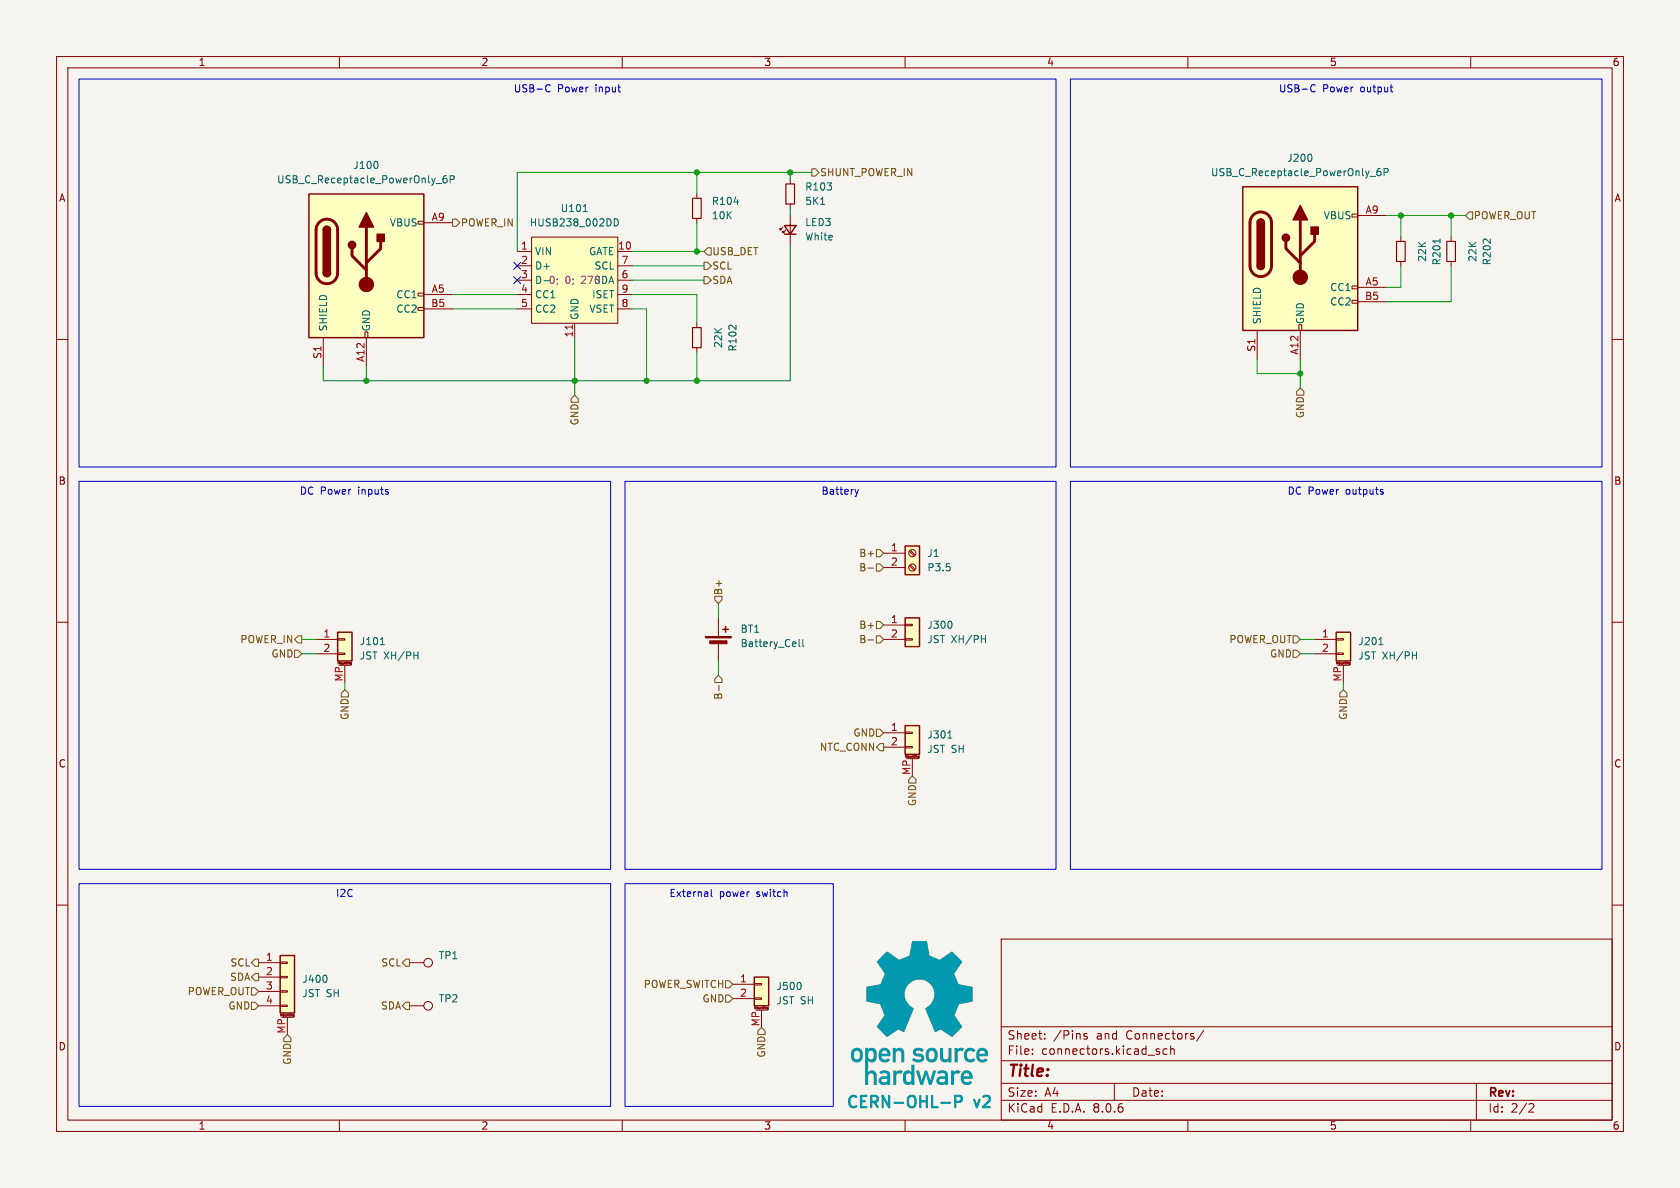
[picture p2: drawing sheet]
(kicad_sch
 (version 20231120)
 (generator "eeschema")
 (generator_version "8.0")
 (paper "A4")
 (lib_symbols
  (symbol "Connector:Screw_Terminal_01x02"
   (pin_names
    (offset 1.016) hide) (exclude_from_sim no) (in_bom yes) (on_board yes)
   (property "Reference" "J" (at 0 2.54 0) (effects (font (size 1.27 1.27))))
   (property "Value" "Screw_Terminal_01x02" (at 0 -5.08 0) (effects (font (size 1.27 1.27))))
   (property "Footprint" "" (at 0 0 0) (effects (font (size 1.27 1.27)) (hide yes)))
   (property "Datasheet" "~" (at 0 0 0) (effects (font (size 1.27 1.27)) (hide yes)))
   (property "Description" "Generic screw terminal, single row, 01x02, script generated (kicad-library-utils/schlib/autogen/connector/)" (at 0 0 0) (effects (font (size 1.27 1.27)) (hide yes)))
   (symbol "Screw_Terminal_01x02_1_1"
    (rectangle (start -1.27 1.27) (end 1.27 -3.81) (stroke (width 0.254) (type default)) (fill (type background)))
    (circle (center 0 -2.54) (radius 0.635) (stroke (width 0.1524) (type default)) (fill (type none)))
    (polyline (pts (xy -0.5334 -2.2098) (xy 0.3302 -3.048)) (stroke (width 0.1524) (type default)) (fill (type none)))
    (polyline (pts (xy -0.5334 0.3302) (xy 0.3302 -0.508)) (stroke (width 0.1524) (type default)) (fill (type none)))
    (polyline (pts (xy -0.3556 -2.032) (xy 0.508 -2.8702)) (stroke (width 0.1524) (type default)) (fill (type none)))
    (polyline (pts (xy -0.3556 0.508) (xy 0.508 -0.3302)) (stroke (width 0.1524) (type default)) (fill (type none)))
    (circle (center 0 0) (radius 0.635) (stroke (width 0.1524) (type default)) (fill (type none)))
    (pin passive line (at -5.08 0 0) (length 3.81) (name "Pin_1" (effects (font (size 1.27 1.27)))) (number "1" (effects (font (size 1.27 1.27)))))
    (pin passive line (at -5.08 -2.54 0) (length 3.81) (name "Pin_2" (effects (font (size 1.27 1.27)))) (number "2" (effects (font (size 1.27 1.27)))))))
  (symbol "Connector:TestPoint"
   (pin_numbers hide)
   (pin_names
    (offset 0.762) hide) (exclude_from_sim no) (in_bom yes) (on_board yes)
   (property "Reference" "TP" (at 0 6.858 0) (effects (font (size 1.27 1.27))))
   (property "Value" "TestPoint" (at 0 5.08 0) (effects (font (size 1.27 1.27))))
   (property "Footprint" "" (at 5.08 0 0) (effects (font (size 1.27 1.27)) (hide yes)))
   (property "Datasheet" "~" (at 5.08 0 0) (effects (font (size 1.27 1.27)) (hide yes)))
   (property "Description" "test point" (at 0 0 0) (effects (font (size 1.27 1.27)) (hide yes)))
   (symbol "TestPoint_0_1"
    (circle (center 0 3.302) (radius 0.762) (stroke (width 0) (type default)) (fill (type none))))
   (symbol "TestPoint_1_1"
    (pin passive line (at 0 0 90) (length 2.54) (name "1" (effects (font (size 1.27 1.27)))) (number "1" (effects (font (size 1.27 1.27)))))))
  (symbol "Connector:USB_C_Receptacle_PowerOnly_6P"
   (pin_names
    (offset 1.016)) (exclude_from_sim no) (in_bom yes) (on_board yes)
   (property "Reference" "J" (at 0 16.51 0) (effects (font (size 1.27 1.27)) (justify bottom)))
   (property "Value" "USB_C_Receptacle_PowerOnly_6P" (at 0 13.97 0) (effects (font (size 1.27 1.27)) (justify bottom)))
   (property "Footprint" "" (at 3.81 2.54 0) (effects (font (size 1.27 1.27)) (hide yes)))
   (property "Datasheet" "https://www.usb.org/sites/default/files/documents/usb_type-c.zip" (at 0 0 0) (effects (font (size 1.27 1.27)) (hide yes)))
   (property "Description" "USB Power-Only 6P Type-C Receptacle connector" (at 0 0 0) (effects (font (size 1.27 1.27)) (hide yes)))
   (symbol "USB_C_Receptacle_PowerOnly_6P_0_0"
    (rectangle (start -0.254 -12.7) (end 0.254 -11.684) (stroke (width 0) (type default)) (fill (type none)))
    (rectangle (start 10.16 -7.366) (end 9.144 -7.874) (stroke (width 0) (type default)) (fill (type none)))
    (rectangle (start 10.16 -4.826) (end 9.144 -5.334) (stroke (width 0) (type default)) (fill (type none)))
    (rectangle (start 10.16 7.874) (end 9.144 7.366) (stroke (width 0) (type default)) (fill (type none))))
   (symbol "USB_C_Receptacle_PowerOnly_6P_0_1"
    (rectangle (start -10.16 12.7) (end 10.16 -12.7) (stroke (width 0.254) (type default)) (fill (type background)))
    (arc (start -8.89 -1.27) (mid -6.985 -3.1667) (end -5.08 -1.27) (stroke (width 0.508) (type default)) (fill (type none)))
    (arc (start -7.62 -1.27) (mid -6.985 -1.9023) (end -6.35 -1.27) (stroke (width 0.254) (type default)) (fill (type none)))
    (arc (start -7.62 -1.27) (mid -6.985 -1.9023) (end -6.35 -1.27) (stroke (width 0.254) (type default)) (fill (type outline)))
    (rectangle (start -7.62 -1.27) (end -6.35 6.35) (stroke (width 0.254) (type default)) (fill (type outline)))
    (arc (start -6.35 6.35) (mid -6.985 6.9823) (end -7.62 6.35) (stroke (width 0.254) (type default)) (fill (type none)))
    (arc (start -6.35 6.35) (mid -6.985 6.9823) (end -7.62 6.35) (stroke (width 0.254) (type default)) (fill (type outline)))
    (arc (start -5.08 6.35) (mid -6.985 8.2467) (end -8.89 6.35) (stroke (width 0.508) (type default)) (fill (type none)))
    (circle (center -2.54 3.683) (radius 0.635) (stroke (width 0.254) (type default)) (fill (type outline)))
    (circle (center 0 -3.302) (radius 1.27) (stroke (width 0) (type default)) (fill (type outline)))
    (polyline (pts (xy -8.89 -1.27) (xy -8.89 6.35)) (stroke (width 0.508) (type default)) (fill (type none)))
    (polyline (pts (xy -5.08 6.35) (xy -5.08 -1.27)) (stroke (width 0.508) (type default)) (fill (type none)))
    (polyline (pts (xy 0 -3.302) (xy 0 6.858)) (stroke (width 0.508) (type default)) (fill (type none)))
    (polyline (pts (xy 0 -0.762) (xy -2.54 1.778) (xy -2.54 3.048)) (stroke (width 0.508) (type default)) (fill (type none)))
    (polyline (pts (xy 0 0.508) (xy 2.54 3.048) (xy 2.54 4.318)) (stroke (width 0.508) (type default)) (fill (type none)))
    (polyline (pts (xy -1.27 6.858) (xy 0 9.398) (xy 1.27 6.858) (xy -1.27 6.858)) (stroke (width 0.254) (type default)) (fill (type outline)))
    (rectangle (start 1.905 4.318) (end 3.175 5.588) (stroke (width 0.254) (type default)) (fill (type outline))))
   (symbol "USB_C_Receptacle_PowerOnly_6P_1_1"
    (pin passive line (at 0 -17.78 90) (length 5.08) (name "GND" (effects (font (size 1.27 1.27)))) (number "A12" (effects (font (size 1.27 1.27)))))
    (pin bidirectional line (at 15.24 -5.08 180) (length 5.08) (name "CC1" (effects (font (size 1.27 1.27)))) (number "A5" (effects (font (size 1.27 1.27)))))
    (pin passive line (at 15.24 7.62 180) (length 5.08) (name "VBUS" (effects (font (size 1.27 1.27)))) (number "A9" (effects (font (size 1.27 1.27)))))
    (pin passive line (at 0 -17.78 90) (length 5.08) hide (name "GND" (effects (font (size 1.27 1.27)))) (number "B12" (effects (font (size 1.27 1.27)))))
    (pin bidirectional line (at 15.24 -7.62 180) (length 5.08) (name "CC2" (effects (font (size 1.27 1.27)))) (number "B5" (effects (font (size 1.27 1.27)))))
    (pin passive line (at 15.24 7.62 180) (length 5.08) hide (name "VBUS" (effects (font (size 1.27 1.27)))) (number "B9" (effects (font (size 1.27 1.27)))))
    (pin passive line (at -7.62 -17.78 90) (length 5.08) (name "SHIELD" (effects (font (size 1.27 1.27)))) (number "S1" (effects (font (size 1.27 1.27)))))))
  (symbol "Connector_Generic:Conn_01x02"
   (pin_names
    (offset 1.016) hide) (exclude_from_sim no) (in_bom yes) (on_board yes)
   (property "Reference" "J" (at 0 2.54 0) (effects (font (size 1.27 1.27))))
   (property "Value" "Conn_01x02" (at 0 -5.08 0) (effects (font (size 1.27 1.27))))
   (property "Footprint" "" (at 0 0 0) (effects (font (size 1.27 1.27)) (hide yes)))
   (property "Datasheet" "~" (at 0 0 0) (effects (font (size 1.27 1.27)) (hide yes)))
   (property "Description" "Generic connector, single row, 01x02, script generated (kicad-library-utils/schlib/autogen/connector/)" (at 0 0 0) (effects (font (size 1.27 1.27)) (hide yes)))
   (symbol "Conn_01x02_1_1"
    (rectangle (start -1.27 -2.413) (end 0 -2.667) (stroke (width 0.1524) (type default)) (fill (type none)))
    (rectangle (start -1.27 0.127) (end 0 -0.127) (stroke (width 0.1524) (type default)) (fill (type none)))
    (rectangle (start -1.27 1.27) (end 1.27 -3.81) (stroke (width 0.254) (type default)) (fill (type background)))
    (pin passive line (at -5.08 0 0) (length 3.81) (name "Pin_1" (effects (font (size 1.27 1.27)))) (number "1" (effects (font (size 1.27 1.27)))))
    (pin passive line (at -5.08 -2.54 0) (length 3.81) (name "Pin_2" (effects (font (size 1.27 1.27)))) (number "2" (effects (font (size 1.27 1.27)))))))
  (symbol "Connector_Generic_MountingPin:Conn_01x02_MountingPin"
   (pin_names
    (offset 1.016) hide) (exclude_from_sim no) (in_bom yes) (on_board yes)
   (property "Reference" "J" (at 0 2.54 0) (effects (font (size 1.27 1.27))))
   (property "Value" "Conn_01x02_MountingPin" (at 1.27 -5.08 0) (effects (font (size 1.27 1.27)) (justify left)))
   (property "Footprint" "" (at 0 0 0) (effects (font (size 1.27 1.27)) (hide yes)))
   (property "Datasheet" "~" (at 0 0 0) (effects (font (size 1.27 1.27)) (hide yes)))
   (property "Description" "Generic connectable mounting pin connector, single row, 01x02, script generated (kicad-library-utils/schlib/autogen/connector/)" (at 0 0 0) (effects (font (size 1.27 1.27)) (hide yes)))
   (symbol "Conn_01x02_MountingPin_1_1"
    (rectangle (start -1.27 -2.413) (end 0 -2.667) (stroke (width 0.1524) (type default)) (fill (type none)))
    (rectangle (start -1.27 0.127) (end 0 -0.127) (stroke (width 0.1524) (type default)) (fill (type none)))
    (rectangle (start -1.27 1.27) (end 1.27 -3.81) (stroke (width 0.254) (type default)) (fill (type background)))
    (polyline (pts (xy -1.016 -4.572) (xy 1.016 -4.572)) (stroke (width 0.1524) (type default)) (fill (type none)))
    (text "Mounting" (at 0 -4.191 0) (effects (font (size 0.381 0.381))))
    (pin passive line (at -5.08 0 0) (length 3.81) (name "Pin_1" (effects (font (size 1.27 1.27)))) (number "1" (effects (font (size 1.27 1.27)))))
    (pin passive line (at -5.08 -2.54 0) (length 3.81) (name "Pin_2" (effects (font (size 1.27 1.27)))) (number "2" (effects (font (size 1.27 1.27)))))
    (pin passive line (at 0 -7.62 90) (length 3.048) (name "MountPin" (effects (font (size 1.27 1.27)))) (number "MP" (effects (font (size 1.27 1.27)))))))
  (symbol "Connector_Generic_MountingPin:Conn_01x04_MountingPin"
   (pin_names
    (offset 1.016) hide) (exclude_from_sim no) (in_bom yes) (on_board yes)
   (property "Reference" "J" (at 0 5.08 0) (effects (font (size 1.27 1.27))))
   (property "Value" "Conn_01x04_MountingPin" (at 1.27 -7.62 0) (effects (font (size 1.27 1.27)) (justify left)))
   (property "Footprint" "" (at 0 0 0) (effects (font (size 1.27 1.27)) (hide yes)))
   (property "Datasheet" "~" (at 0 0 0) (effects (font (size 1.27 1.27)) (hide yes)))
   (property "Description" "Generic connectable mounting pin connector, single row, 01x04, script generated (kicad-library-utils/schlib/autogen/connector/)" (at 0 0 0) (effects (font (size 1.27 1.27)) (hide yes)))
   (symbol "Conn_01x04_MountingPin_1_1"
    (rectangle (start -1.27 -4.953) (end 0 -5.207) (stroke (width 0.1524) (type default)) (fill (type none)))
    (rectangle (start -1.27 -2.413) (end 0 -2.667) (stroke (width 0.1524) (type default)) (fill (type none)))
    (rectangle (start -1.27 0.127) (end 0 -0.127) (stroke (width 0.1524) (type default)) (fill (type none)))
    (rectangle (start -1.27 2.667) (end 0 2.413) (stroke (width 0.1524) (type default)) (fill (type none)))
    (rectangle (start -1.27 3.81) (end 1.27 -6.35) (stroke (width 0.254) (type default)) (fill (type background)))
    (polyline (pts (xy -1.016 -7.112) (xy 1.016 -7.112)) (stroke (width 0.1524) (type default)) (fill (type none)))
    (text "Mounting" (at 0 -6.731 0) (effects (font (size 0.381 0.381))))
    (pin passive line (at -5.08 2.54 0) (length 3.81) (name "Pin_1" (effects (font (size 1.27 1.27)))) (number "1" (effects (font (size 1.27 1.27)))))
    (pin passive line (at -5.08 0 0) (length 3.81) (name "Pin_2" (effects (font (size 1.27 1.27)))) (number "2" (effects (font (size 1.27 1.27)))))
    (pin passive line (at -5.08 -2.54 0) (length 3.81) (name "Pin_3" (effects (font (size 1.27 1.27)))) (number "3" (effects (font (size 1.27 1.27)))))
    (pin passive line (at -5.08 -5.08 0) (length 3.81) (name "Pin_4" (effects (font (size 1.27 1.27)))) (number "4" (effects (font (size 1.27 1.27)))))
    (pin passive line (at 0 -10.16 90) (length 3.048) (name "MountPin" (effects (font (size 1.27 1.27)))) (number "MP" (effects (font (size 1.27 1.27)))))))
  (symbol "Device:Battery_Cell"
   (pin_numbers hide)
   (pin_names
    (offset 0) hide) (exclude_from_sim no) (in_bom yes) (on_board yes)
   (property "Reference" "BT" (at 2.54 2.54 0) (effects (font (size 1.27 1.27)) (justify left)))
   (property "Value" "Battery_Cell" (at 2.54 0 0) (effects (font (size 1.27 1.27)) (justify left)))
   (property "Footprint" "" (at 0 1.524 90) (effects (font (size 1.27 1.27)) (hide yes)))
   (property "Datasheet" "~" (at 0 1.524 90) (effects (font (size 1.27 1.27)) (hide yes)))
   (property "Description" "Single-cell battery" (at 0 0 0) (effects (font (size 1.27 1.27)) (hide yes)))
   (symbol "Battery_Cell_0_1"
    (rectangle (start -2.286 1.778) (end 2.286 1.524) (stroke (width 0) (type default)) (fill (type outline)))
    (rectangle (start -1.524 1.016) (end 1.524 0.508) (stroke (width 0) (type default)) (fill (type outline)))
    (polyline (pts (xy 0 0.762) (xy 0 0)) (stroke (width 0) (type default)) (fill (type none)))
    (polyline (pts (xy 0 1.778) (xy 0 2.54)) (stroke (width 0) (type default)) (fill (type none)))
    (polyline (pts (xy 0.762 3.048) (xy 1.778 3.048)) (stroke (width 0.254) (type default)) (fill (type none)))
    (polyline (pts (xy 1.27 3.556) (xy 1.27 2.54)) (stroke (width 0.254) (type default)) (fill (type none))))
   (symbol "Battery_Cell_1_1"
    (pin passive line (at 0 5.08 270) (length 2.54) (name "+" (effects (font (size 1.27 1.27)))) (number "1" (effects (font (size 1.27 1.27)))))
    (pin passive line (at 0 -2.54 90) (length 2.54) (name "-" (effects (font (size 1.27 1.27)))) (number "2" (effects (font (size 1.27 1.27)))))))
  (symbol "Device:LED_Small"
   (pin_numbers hide)
   (pin_names
    (offset 0.254) hide) (exclude_from_sim no) (in_bom yes) (on_board yes)
   (property "Reference" "D" (at -1.27 3.175 0) (effects (font (size 1.27 1.27)) (justify left)))
   (property "Value" "LED_Small" (at -4.445 -2.54 0) (effects (font (size 1.27 1.27)) (justify left)))
   (property "Footprint" "" (at 0 0 90) (effects (font (size 1.27 1.27)) (hide yes)))
   (property "Datasheet" "~" (at 0 0 90) (effects (font (size 1.27 1.27)) (hide yes)))
   (property "Description" "Light emitting diode, small symbol" (at 0 0 0) (effects (font (size 1.27 1.27)) (hide yes)))
   (symbol "LED_Small_0_1"
    (polyline (pts (xy -0.762 -1.016) (xy -0.762 1.016)) (stroke (width 0.254) (type default)) (fill (type none)))
    (polyline (pts (xy 1.016 0) (xy -0.762 0)) (stroke (width 0) (type default)) (fill (type none)))
    (polyline (pts (xy 0.762 -1.016) (xy -0.762 0) (xy 0.762 1.016) (xy 0.762 -1.016)) (stroke (width 0.254) (type default)) (fill (type none)))
    (polyline (pts (xy 0 0.762) (xy -0.508 1.27) (xy -0.254 1.27) (xy -0.508 1.27) (xy -0.508 1.016)) (stroke (width 0) (type default)) (fill (type none)))
    (polyline (pts (xy 0.508 1.27) (xy 0 1.778) (xy 0.254 1.778) (xy 0 1.778) (xy 0 1.524)) (stroke (width 0) (type default)) (fill (type none))))
   (symbol "LED_Small_1_1"
    (pin passive line (at -2.54 0 0) (length 1.778) (name "K" (effects (font (size 1.27 1.27)))) (number "1" (effects (font (size 1.27 1.27)))))
    (pin passive line (at 2.54 0 180) (length 1.778) (name "A" (effects (font (size 1.27 1.27)))) (number "2" (effects (font (size 1.27 1.27)))))))
  (symbol "Device:R_Small"
   (pin_numbers hide)
   (pin_names
    (offset 0.254) hide) (exclude_from_sim no) (in_bom yes) (on_board yes)
   (property "Reference" "R" (at 0.762 0.508 0) (effects (font (size 1.27 1.27)) (justify left)))
   (property "Value" "R_Small" (at 0.762 -1.016 0) (effects (font (size 1.27 1.27)) (justify left)))
   (property "Footprint" "" (at 0 0 0) (effects (font (size 1.27 1.27)) (hide yes)))
   (property "Datasheet" "~" (at 0 0 0) (effects (font (size 1.27 1.27)) (hide yes)))
   (property "Description" "Resistor, small symbol" (at 0 0 0) (effects (font (size 1.27 1.27)) (hide yes)))
   (symbol "R_Small_0_1"
    (rectangle (start -0.762 1.778) (end 0.762 -1.778) (stroke (width 0.2032) (type default)) (fill (type none))))
   (symbol "R_Small_1_1"
    (pin passive line (at 0 2.54 270) (length 0.762) (name "~" (effects (font (size 1.27 1.27)))) (number "1" (effects (font (size 1.27 1.27)))))
    (pin passive line (at 0 -2.54 90) (length 0.762) (name "~" (effects (font (size 1.27 1.27)))) (number "2" (effects (font (size 1.27 1.27)))))))
  (symbol "lcsc:HUSB238_002DD" (exclude_from_sim no) (in_bom yes) (on_board yes)
   (property "Reference" "U" (at 0 10.16 0) (effects (font (size 1.27 1.27))))
   (property "Value" "HUSB238_002DD" (at 0 -15.24 0) (effects (font (size 1.27 1.27))))
   (property "Footprint" "Package_DFN_QFN:WDFN-10-1EP_3x3mm_P0.5mm_EP1.8x2.5mm_ThermalVias" (at 0 -17.78 0) (effects (font (size 1.27 1.27)) (hide yes)))
   (property "Datasheet" "https://www.hynetek.com/uploadfiles/site/219/news/aabbbbdb-48c9-4a44-a6dc-2c15f53282e6.pdf" (at 0 0 0) (effects (font (size 1.27 1.27)) (hide yes)))
   (property "Description" "USB Type-C Power Delivery Sink Controller" (at 0 0 0) (effects (font (size 1.27 1.27)) (hide yes)))
   (property "LCSC Part" "C7471904" (at 0 -20.32 0) (effects (font (size 1.27 1.27)) (hide yes)))
   (property "JLCPCB_CORRECTION" "0; 0; 270" (at 0 0 0) (effects (font (size 1.27 1.27))))
   (symbol "HUSB238_002DD_0_1"
    (rectangle (start -7.62 7.62) (end 7.62 -7.62) (stroke (width 0) (type default)) (fill (type background)))
    (pin power_in line (at -10.16 5.08 0) (length 2.54) (name "VIN" (effects (font (size 1.27 1.27)))) (number "1" (effects (font (size 1.27 1.27)))))
    (pin passive line (at 10.16 5.08 180) (length 2.54) (name "GATE" (effects (font (size 1.27 1.27)))) (number "10" (effects (font (size 1.27 1.27)))))
    (pin passive line (at 0 -10.16 90) (length 2.54) (name "GND" (effects (font (size 1.27 1.27)))) (number "11" (effects (font (size 1.27 1.27)))))
    (pin passive line (at -10.16 2.54 0) (length 2.54) (name "D+" (effects (font (size 1.27 1.27)))) (number "2" (effects (font (size 1.27 1.27)))))
    (pin passive line (at -10.16 0 0) (length 2.54) (name "D-" (effects (font (size 1.27 1.27)))) (number "3" (effects (font (size 1.27 1.27)))))
    (pin passive line (at -10.16 -2.54 0) (length 2.54) (name "CC1" (effects (font (size 1.27 1.27)))) (number "4" (effects (font (size 1.27 1.27)))))
    (pin passive line (at -10.16 -5.08 0) (length 2.54) (name "CC2" (effects (font (size 1.27 1.27)))) (number "5" (effects (font (size 1.27 1.27)))))
    (pin passive line (at 10.16 0 180) (length 2.54) (name "SDA" (effects (font (size 1.27 1.27)))) (number "6" (effects (font (size 1.27 1.27)))))
    (pin passive line (at 10.16 2.54 180) (length 2.54) (name "SCL" (effects (font (size 1.27 1.27)))) (number "7" (effects (font (size 1.27 1.27)))))
    (pin passive line (at 10.16 -5.08 180) (length 2.54) (name "VSET" (effects (font (size 1.27 1.27)))) (number "8" (effects (font (size 1.27 1.27)))))
    (pin passive line (at 10.16 -2.54 180) (length 2.54) (name "ISET" (effects (font (size 1.27 1.27)))) (number "9" (effects (font (size 1.27 1.27))))))))
 (junction
  (at 114.3 67.31)
  (diameter 0)
  (color 0 0 0 0))
 (junction
  (at 123.19 44.45)
  (diameter 0)
  (color 0 0 0 0))
 (junction
  (at 247.65 38.1)
  (diameter 0)
  (color 0 0 0 0))
 (junction
  (at 123.19 67.31)
  (diameter 0)
  (color 0 0 0 0))
 (junction
  (at 64.77 67.31)
  (diameter 0)
  (color 0 0 0 0))
 (junction
  (at 139.7 30.48)
  (diameter 0)
  (color 0 0 0 0))
 (junction
  (at 229.87 66.04)
  (diameter 0)
  (color 0 0 0 0))
 (junction
  (at 256.54 38.1)
  (diameter 0)
  (color 0 0 0 0))
 (junction
  (at 101.6 67.31)
  (diameter 0)
  (color 0 0 0 0))
 (junction
  (at 123.19 30.48)
  (diameter 0)
  (color 0 0 0 0))
 (no_connect
  (at 91.44 49.53))
 (no_connect
  (at 91.44 46.99))
 (wire
  (pts (xy 111.76 52.07) (xy 123.19 52.07))
  (stroke (width 0) (type default)))
 (wire
  (pts (xy 237.49 121.92) (xy 237.49 120.65))
  (stroke (width 0) (type default)))
 (wire
  (pts (xy 247.65 38.1) (xy 247.65 41.91))
  (stroke (width 0) (type default)))
 (wire
  (pts (xy 91.44 30.48) (xy 123.19 30.48))
  (stroke (width 0) (type default)))
 (wire
  (pts (xy 256.54 38.1) (xy 259.08 38.1))
  (stroke (width 0) (type default)))
 (wire
  (pts (xy 245.11 53.34) (xy 256.54 53.34))
  (stroke (width 0) (type default)))
 (wire
  (pts (xy 247.65 38.1) (xy 256.54 38.1))
  (stroke (width 0) (type default)))
 (wire
  (pts (xy 123.19 30.48) (xy 139.7 30.48))
  (stroke (width 0) (type default)))
 (wire
  (pts (xy 64.77 67.31) (xy 101.6 67.31))
  (stroke (width 0) (type default)))
 (wire
  (pts (xy 57.15 64.77) (xy 57.15 67.31))
  (stroke (width 0) (type default)))
 (wire
  (pts (xy 139.7 30.48) (xy 143.51 30.48))
  (stroke (width 0) (type default)))
 (wire
  (pts (xy 222.25 66.04) (xy 229.87 66.04))
  (stroke (width 0) (type default)))
 (wire
  (pts (xy 60.96 121.92) (xy 60.96 120.65))
  (stroke (width 0) (type default)))
 (wire
  (pts (xy 80.01 52.07) (xy 91.44 52.07))
  (stroke (width 0) (type default)))
 (wire
  (pts (xy 101.6 59.69) (xy 101.6 67.31))
  (stroke (width 0) (type default)))
 (wire
  (pts (xy 91.44 30.48) (xy 91.44 44.45))
  (stroke (width 0) (type default)))
 (wire
  (pts (xy 114.3 54.61) (xy 111.76 54.61))
  (stroke (width 0) (type default)))
 (wire
  (pts (xy 53.34 115.57) (xy 55.88 115.57))
  (stroke (width 0) (type default)))
 (wire
  (pts (xy 123.19 39.37) (xy 123.19 44.45))
  (stroke (width 0) (type default)))
 (wire
  (pts (xy 124.46 49.53) (xy 111.76 49.53))
  (stroke (width 0) (type default)))
 (wire
  (pts (xy 256.54 38.1) (xy 256.54 41.91))
  (stroke (width 0) (type default)))
 (wire
  (pts (xy 114.3 67.31) (xy 123.19 67.31))
  (stroke (width 0) (type default)))
 (wire
  (pts (xy 139.7 43.18) (xy 139.7 67.31))
  (stroke (width 0) (type default)))
 (wire
  (pts (xy 101.6 67.31) (xy 114.3 67.31))
  (stroke (width 0) (type default)))
 (wire
  (pts (xy 127 106.68) (xy 127 109.22))
  (stroke (width 0) (type default)))
 (wire
  (pts (xy 245.11 50.8) (xy 247.65 50.8))
  (stroke (width 0) (type default)))
 (wire
  (pts (xy 127 116.84) (xy 127 119.38))
  (stroke (width 0) (type default)))
 (wire
  (pts (xy 80.01 54.61) (xy 91.44 54.61))
  (stroke (width 0) (type default)))
 (wire
  (pts (xy 229.87 113.03) (xy 232.41 113.03))
  (stroke (width 0) (type default)))
 (wire
  (pts (xy 101.6 67.31) (xy 101.6 69.85))
  (stroke (width 0) (type default)))
 (wire
  (pts (xy 64.77 64.77) (xy 64.77 67.31))
  (stroke (width 0) (type default)))
 (wire
  (pts (xy 123.19 52.07) (xy 123.19 57.15))
  (stroke (width 0) (type default)))
 (wire
  (pts (xy 123.19 44.45) (xy 124.46 44.45))
  (stroke (width 0) (type default)))
 (wire
  (pts (xy 229.87 68.58) (xy 229.87 66.04))
  (stroke (width 0) (type default)))
 (wire
  (pts (xy 124.46 46.99) (xy 111.76 46.99))
  (stroke (width 0) (type default)))
 (wire
  (pts (xy 114.3 54.61) (xy 114.3 67.31))
  (stroke (width 0) (type default)))
 (wire
  (pts (xy 229.87 63.5) (xy 229.87 66.04))
  (stroke (width 0) (type default)))
 (wire
  (pts (xy 139.7 30.48) (xy 139.7 31.75))
  (stroke (width 0) (type default)))
 (wire
  (pts (xy 245.11 38.1) (xy 247.65 38.1))
  (stroke (width 0) (type default)))
 (wire
  (pts (xy 139.7 38.1) (xy 139.7 36.83))
  (stroke (width 0) (type default)))
 (wire
  (pts (xy 222.25 63.5) (xy 222.25 66.04))
  (stroke (width 0) (type default)))
 (wire
  (pts (xy 57.15 67.31) (xy 64.77 67.31))
  (stroke (width 0) (type default)))
 (wire
  (pts (xy 247.65 46.99) (xy 247.65 50.8))
  (stroke (width 0) (type default)))
 (wire
  (pts (xy 139.7 67.31) (xy 123.19 67.31))
  (stroke (width 0) (type default)))
 (wire
  (pts (xy 123.19 30.48) (xy 123.19 34.29))
  (stroke (width 0) (type default)))
 (wire
  (pts (xy 229.87 115.57) (xy 232.41 115.57))
  (stroke (width 0) (type default)))
 (wire
  (pts (xy 256.54 46.99) (xy 256.54 53.34))
  (stroke (width 0) (type default)))
 (wire
  (pts (xy 111.76 44.45) (xy 123.19 44.45))
  (stroke (width 0) (type default)))
 (wire
  (pts (xy 123.19 62.23) (xy 123.19 67.31))
  (stroke (width 0) (type default)))
 (wire
  (pts (xy 53.34 113.03) (xy 55.88 113.03))
  (stroke (width 0) (type default)))
 (image
  (at 162.56 179.07)
  (scale 0.37481)
  (data))
 (text_box "DC Power outputs"
  (exclude_from_sim no)
  (at 189.23 85.09 0)
  (size 93.98 68.58)
  (stroke (width 0) (type default))
  (fill (type none))
  (effects (font (size 1.27 1.27)) (justify top)))
 (text_box "USB-C Power output"
  (exclude_from_sim no)
  (at 189.23 13.97 0)
  (size 93.98 68.58)
  (stroke (width 0) (type default))
  (fill (type none))
  (effects (font (size 1.27 1.27)) (justify top)))
 (text_box "DC Power inputs"
  (exclude_from_sim no)
  (at 13.97 85.09 0)
  (size 93.98 68.58)
  (stroke (width 0) (type default))
  (fill (type none))
  (effects (font (size 1.27 1.27)) (justify top)))
 (text_box "I2C"
  (exclude_from_sim no)
  (at 13.97 156.21 0)
  (size 93.98 39.37)
  (stroke (width 0) (type default))
  (fill (type none))
  (effects (font (size 1.27 1.27)) (justify top)))
 (text_box "USB-C Power input"
  (exclude_from_sim no)
  (at 13.97 13.97 0)
  (size 172.72 68.58)
  (stroke (width 0) (type default))
  (fill (type none))
  (effects (font (size 1.27 1.27)) (justify top)))
 (text_box "Battery"
  (exclude_from_sim no)
  (at 110.49 85.09 0)
  (size 76.2 68.58)
  (stroke (width 0) (type default))
  (fill (type none))
  (effects (font (size 1.27 1.27)) (justify top)))
 (text_box "External power switch"
  (exclude_from_sim no)
  (at 110.49 156.21 0)
  (size 36.83 39.37)
  (stroke (width 0) (type default))
  (fill (type none))
  (effects (font (size 1.27 1.27)) (justify top)))
 (text "CERN-OHL-P v2"
  (exclude_from_sim no)
  (at 162.56 195.072 0)
  (effects (font (size 2 2) (thickness 0.4)
    (bold yes) (color 0 153 176 1))))
 (hierarchical_label "GND"
  (shape input)
  (at 50.8 182.88 270)
  (fields_autoplaced yes)
  (effects (font (size 1.27 1.27)) (justify right)))
 (hierarchical_label "NTC_CONN"
  (shape output)
  (at 156.21 132.08 180)
  (fields_autoplaced yes)
  (effects (font (size 1.27 1.27)) (justify right)))
 (hierarchical_label "GND"
  (shape input)
  (at 134.62 181.61 270)
  (fields_autoplaced yes)
  (effects (font (size 1.27 1.27)) (justify right)))
 (hierarchical_label "B-"
  (shape input)
  (at 156.21 100.33 180)
  (fields_autoplaced yes)
  (effects (font (size 1.27 1.27)) (justify right)))
 (hierarchical_label "B+"
  (shape input)
  (at 127 106.68 90)
  (fields_autoplaced yes)
  (effects (font (size 1.27 1.27)) (justify left)))
 (hierarchical_label "SHUNT_POWER_IN"
  (shape output)
  (at 143.51 30.48 0)
  (fields_autoplaced yes)
  (effects (font (size 1.27 1.27)) (justify left)))
 (hierarchical_label "SDA"
  (shape output)
  (at 45.72 172.72 180)
  (fields_autoplaced yes)
  (effects (font (size 1.27 1.27)) (justify right)))
 (hierarchical_label "GND"
  (shape input)
  (at 161.29 137.16 270)
  (fields_autoplaced yes)
  (effects (font (size 1.27 1.27)) (justify right)))
 (hierarchical_label "SDA"
  (shape output)
  (at 124.46 49.53 0)
  (fields_autoplaced yes)
  (effects (font (size 1.27 1.27)) (justify left)))
 (hierarchical_label "SCL"
  (shape output)
  (at 124.46 46.99 0)
  (fields_autoplaced yes)
  (effects (font (size 1.27 1.27)) (justify left)))
 (hierarchical_label "GND"
  (shape input)
  (at 237.49 121.92 270)
  (fields_autoplaced yes)
  (effects (font (size 1.27 1.27)) (justify right)))
 (hierarchical_label "USB_DET"
  (shape input)
  (at 124.46 44.45 0)
  (fields_autoplaced yes)
  (effects (font (size 1.27 1.27)) (justify left)))
 (hierarchical_label "SCL"
  (shape output)
  (at 72.39 170.18 180)
  (fields_autoplaced yes)
  (effects (font (size 1.27 1.27)) (justify right)))
 (hierarchical_label "B-"
  (shape input)
  (at 127 119.38 270)
  (fields_autoplaced yes)
  (effects (font (size 1.27 1.27)) (justify right)))
 (hierarchical_label "POWER_IN"
  (shape output)
  (at 80.01 39.37 0)
  (fields_autoplaced yes)
  (effects (font (size 1.27 1.27)) (justify left)))
 (hierarchical_label "B-"
  (shape input)
  (at 156.21 113.03 180)
  (fields_autoplaced yes)
  (effects (font (size 1.27 1.27)) (justify right)))
 (hierarchical_label "B+"
  (shape input)
  (at 156.21 110.49 180)
  (fields_autoplaced yes)
  (effects (font (size 1.27 1.27)) (justify right)))
 (hierarchical_label "GND"
  (shape input)
  (at 229.87 68.58 270)
  (fields_autoplaced yes)
  (effects (font (size 1.27 1.27)) (justify right)))
 (hierarchical_label "POWER_IN"
  (shape output)
  (at 53.34 113.03 180)
  (fields_autoplaced yes)
  (effects (font (size 1.27 1.27)) (justify right)))
 (hierarchical_label "GND"
  (shape input)
  (at 129.54 176.53 180)
  (fields_autoplaced yes)
  (effects (font (size 1.27 1.27)) (justify right)))
 (hierarchical_label "B+"
  (shape input)
  (at 156.21 97.79 180)
  (fields_autoplaced yes)
  (effects (font (size 1.27 1.27)) (justify right)))
 (hierarchical_label "GND"
  (shape input)
  (at 45.72 177.8 180)
  (fields_autoplaced yes)
  (effects (font (size 1.27 1.27)) (justify right)))
 (hierarchical_label "GND"
  (shape input)
  (at 60.96 121.92 270)
  (fields_autoplaced yes)
  (effects (font (size 1.27 1.27)) (justify right)))
 (hierarchical_label "POWER_OUT"
  (shape input)
  (at 45.72 175.26 180)
  (fields_autoplaced yes)
  (effects (font (size 1.27 1.27)) (justify right)))
 (hierarchical_label "GND"
  (shape input)
  (at 53.34 115.57 180)
  (fields_autoplaced yes)
  (effects (font (size 1.27 1.27)) (justify right)))
 (hierarchical_label "GND"
  (shape input)
  (at 156.21 129.54 180)
  (fields_autoplaced yes)
  (effects (font (size 1.27 1.27)) (justify right)))
 (hierarchical_label "GND"
  (shape input)
  (at 101.6 69.85 270)
  (fields_autoplaced yes)
  (effects (font (size 1.27 1.27)) (justify right)))
 (hierarchical_label "POWER_OUT"
  (shape input)
  (at 259.08 38.1 0)
  (fields_autoplaced yes)
  (effects (font (size 1.27 1.27)) (justify left)))
 (hierarchical_label "GND"
  (shape input)
  (at 229.87 115.57 180)
  (fields_autoplaced yes)
  (effects (font (size 1.27 1.27)) (justify right)))
 (hierarchical_label "POWER_OUT"
  (shape input)
  (at 229.87 113.03 180)
  (fields_autoplaced yes)
  (effects (font (size 1.27 1.27)) (justify right)))
 (hierarchical_label "POWER_SWITCH"
  (shape input)
  (at 129.54 173.99 180)
  (fields_autoplaced yes)
  (effects (font (size 1.27 1.27)) (justify right)))
 (hierarchical_label "SDA"
  (shape output)
  (at 72.39 177.8 180)
  (fields_autoplaced yes)
  (effects (font (size 1.27 1.27)) (justify right)))
 (hierarchical_label "SCL"
  (shape output)
  (at 45.72 170.18 180)
  (fields_autoplaced yes)
  (effects (font (size 1.27 1.27)) (justify right)))
 (symbol
  (lib_id "Connector_Generic:Conn_01x02")
  (at 161.29 110.49 0)
  (unit 1)
  (exclude_from_sim no)
  (in_bom yes)
  (on_board yes)
  (dnp no)
  (fields_autoplaced yes)
  (property "Reference" "J300" (at 163.83 110.4899 0) (effects (font (size 1.27 1.27)) (justify left)))
  (property "Value" "JST XH/PH" (at 163.83 113.0299 0) (effects (font (size 1.27 1.27)) (justify left)))
  (property "Footprint" "custom:Conn_Combo_JST-1x02-XH_PH-THT-pad2gnd" (at 161.29 110.49 0) (effects (font (size 1.27 1.27)) (hide yes)))
  (property "Datasheet" "~" (at 161.29 110.49 0) (effects (font (size 1.27 1.27)) (hide yes)))
  (property "Description" "Generic connector, single row, 01x02, script generated (kicad-library-utils/schlib/autogen/connector/)" (at 161.29 110.49 0) (effects (font (size 1.27 1.27)) (hide yes)))
  (pin "1")
  (pin "2"))
 (symbol
  (lib_id "Connector:USB_C_Receptacle_PowerOnly_6P")
  (at 64.77 46.99 0)
  (unit 1)
  (exclude_from_sim no)
  (in_bom yes)
  (on_board yes)
  (dnp no)
  (fields_autoplaced yes)
  (property "Reference" "J100" (at 64.77 29.21 0) (effects (font (size 1.27 1.27))))
  (property "Value" "USB_C_Receptacle_PowerOnly_6P" (at 64.77 31.75 0) (effects (font (size 1.27 1.27))))
  (property "Footprint" "custom:USB_C_Receptacle_GCT_USB4125-xx-x_6P_TopMnt_Horizontal_handsolder" (at 68.58 44.45 0) (effects (font (size 1.27 1.27)) (hide yes)))
  (property "Datasheet" "https://www.usb.org/sites/default/files/documents/usb_type-c.zip" (at 64.77 46.99 0) (effects (font (size 1.27 1.27)) (hide yes)))
  (property "Description" "USB Power-Only 6P Type-C Receptacle connector" (at 64.77 46.99 0) (effects (font (size 1.27 1.27)) (hide yes)))
  (property "LCSC Part" "C2927029" (at 64.77 46.99 0) (effects (font (size 1.27 1.27)) (hide yes)))
  (pin "B5")
  (pin "S1")
  (pin "B9")
  (pin "A12")
  (pin "A9")
  (pin "A5")
  (pin "B12"))
 (symbol
  (lib_id "Connector_Generic_MountingPin:Conn_01x02_MountingPin")
  (at 60.96 113.03 0)
  (unit 1)
  (exclude_from_sim no)
  (in_bom yes)
  (on_board yes)
  (dnp no)
  (fields_autoplaced yes)
  (property "Reference" "J101" (at 63.5 113.3855 0) (effects (font (size 1.27 1.27)) (justify left)))
  (property "Value" "JST XH/PH" (at 63.5 115.9255 0) (effects (font (size 1.27 1.27)) (justify left)))
  (property "Footprint" "custom:Conn_Combo_JST-1x02-XH_PH-SMD-alt-pad2gnd" (at 60.96 113.03 0) (effects (font (size 1.27 1.27)) (hide yes)))
  (property "Datasheet" "~" (at 60.96 113.03 0) (effects (font (size 1.27 1.27)) (hide yes)))
  (property "Description" "Generic connectable mounting pin connector, single row, 01x02, script generated (kicad-library-utils/schlib/autogen/connector/)" (at 60.96 113.03 0) (effects (font (size 1.27 1.27)) (hide yes)))
  (pin "MP")
  (pin "1")
  (pin "2"))
 (symbol
  (lib_id "Connector:Screw_Terminal_01x02")
  (at 161.29 97.79 0)
  (unit 1)
  (exclude_from_sim no)
  (in_bom yes)
  (on_board yes)
  (dnp no)
  (fields_autoplaced yes)
  (property "Reference" "J1" (at 163.83 97.7899 0) (effects (font (size 1.27 1.27)) (justify left)))
  (property "Value" "P3.5" (at 163.83 100.3299 0) (effects (font (size 1.27 1.27)) (justify left)))
  (property "Footprint" "custom:TerminalBlock_Phoenix_PT-1,5-2-3.5-H_1x02_P3.50mm_Horizontal_custom_pad2gnd" (at 161.29 97.79 0) (effects (font (size 1.27 1.27)) (hide yes)))
  (property "Datasheet" "~" (at 161.29 97.79 0) (effects (font (size 1.27 1.27)) (hide yes)))
  (property "Description" "Generic screw terminal, single row, 01x02, script generated (kicad-library-utils/schlib/autogen/connector/)" (at 161.29 97.79 0) (effects (font (size 1.27 1.27)) (hide yes)))
  (pin "2")
  (pin "1"))
 (symbol
  (lib_id "lcsc:HUSB238_002DD")
  (at 101.6 49.53 0)
  (unit 1)
  (exclude_from_sim no)
  (in_bom yes)
  (on_board yes)
  (dnp no)
  (fields_autoplaced yes)
  (property "Reference" "U101" (at 101.6 36.83 0) (effects (font (size 1.27 1.27))))
  (property "Value" "HUSB238_002DD" (at 101.6 39.37 0) (effects (font (size 1.27 1.27))))
  (property "Footprint" "custom:WDFN-10-1EP_3x3mm_P0.5mm_EP1.8x2.5mm_ThermalVias_half" (at 101.6 67.31 0) (effects (font (size 1.27 1.27)) (hide yes)))
  (property "Datasheet" "https://www.hynetek.com/uploadfiles/site/219/news/aabbbbdb-48c9-4a44-a6dc-2c15f53282e6.pdf" (at 101.6 49.53 0) (effects (font (size 1.27 1.27)) (hide yes)))
  (property "Description" "USB Type-C Power Delivery Sink Controller" (at 101.6 49.53 0) (effects (font (size 1.27 1.27)) (hide yes)))
  (property "LCSC Part" "C7471904" (at 101.6 69.85 0) (effects (font (size 1.27 1.27)) (hide yes)))
  (property "JLCPCB_CORRECTION" "0; 0; 270" (at 101.6 49.53 0) (effects (font (size 1.27 1.27))))
  (pin "7")
  (pin "5")
  (pin "3")
  (pin "6")
  (pin "10")
  (pin "11")
  (pin "1")
  (pin "9")
  (pin "2")
  (pin "8")
  (pin "4"))
 (symbol
  (lib_id "Device:R_Small")
  (at 247.65 44.45 0)
  (mirror y)
  (unit 1)
  (exclude_from_sim no)
  (in_bom yes)
  (on_board yes)
  (dnp no)
  (property "Reference" "R201" (at 254 44.45 90) (effects (font (size 1.27 1.27))))
  (property "Value" "22K" (at 251.46 44.45 90) (effects (font (size 1.27 1.27))))
  (property "Footprint" "Resistor_SMD:R_0603_1608Metric_Pad0.98x0.95mm_HandSolder" (at 247.65 44.45 0) (effects (font (size 1.27 1.27)) (hide yes)))
  (property "Datasheet" "~" (at 247.65 44.45 0) (effects (font (size 1.27 1.27)) (hide yes)))
  (property "Description" "Resistor, small symbol" (at 247.65 44.45 0) (effects (font (size 1.27 1.27)) (hide yes)))
  (property "LCSC Part" "C31850" (at 247.65 44.45 0) (effects (font (size 1.27 1.27)) (hide yes)))
  (pin "1")
  (pin "2"))
 (symbol
  (lib_id "Connector_Generic_MountingPin:Conn_01x02_MountingPin")
  (at 161.29 129.54 0)
  (unit 1)
  (exclude_from_sim no)
  (in_bom yes)
  (on_board yes)
  (dnp no)
  (fields_autoplaced yes)
  (property "Reference" "J301" (at 163.83 129.8955 0) (effects (font (size 1.27 1.27)) (justify left)))
  (property "Value" "JST SH" (at 163.83 132.4355 0) (effects (font (size 1.27 1.27)) (justify left)))
  (property "Footprint" "connectors:JST_SH_SM02B-SRSS-TB_1x02-1MP_P1.00mm_Horizontal" (at 161.29 129.54 0) (effects (font (size 1.27 1.27)) (hide yes)))
  (property "Datasheet" "~" (at 161.29 129.54 0) (effects (font (size 1.27 1.27)) (hide yes)))
  (property "Description" "Generic connectable mounting pin connector, single row, 01x02, script generated (kicad-library-utils/schlib/autogen/connector/)" (at 161.29 129.54 0) (effects (font (size 1.27 1.27)) (hide yes)))
  (property "LCSC Part" "C7433423" (at 161.29 129.54 0) (effects (font (size 1.27 1.27)) (hide yes)))
  (pin "MP")
  (pin "1")
  (pin "2"))
 (symbol
  (lib_id "Device:R_Small")
  (at 256.54 44.45 0)
  (mirror y)
  (unit 1)
  (exclude_from_sim no)
  (in_bom yes)
  (on_board yes)
  (dnp no)
  (property "Reference" "R202" (at 262.89 44.45 90) (effects (font (size 1.27 1.27))))
  (property "Value" "22K" (at 260.35 44.45 90) (effects (font (size 1.27 1.27))))
  (property "Footprint" "Resistor_SMD:R_0603_1608Metric_Pad0.98x0.95mm_HandSolder" (at 256.54 44.45 0) (effects (font (size 1.27 1.27)) (hide yes)))
  (property "Datasheet" "~" (at 256.54 44.45 0) (effects (font (size 1.27 1.27)) (hide yes)))
  (property "Description" "Resistor, small symbol" (at 256.54 44.45 0) (effects (font (size 1.27 1.27)) (hide yes)))
  (property "LCSC Part" "C31850" (at 256.54 44.45 0) (effects (font (size 1.27 1.27)) (hide yes)))
  (pin "1")
  (pin "2"))
 (symbol
  (lib_id "Device:Battery_Cell")
  (at 127 114.3 0)
  (unit 1)
  (exclude_from_sim no)
  (in_bom yes)
  (on_board no)
  (dnp no)
  (fields_autoplaced yes)
  (property "Reference" "BT1" (at 130.81 111.1884 0) (effects (font (size 1.27 1.27)) (justify left)))
  (property "Value" "Battery_Cell" (at 130.81 113.7284 0) (effects (font (size 1.27 1.27)) (justify left)))
  (property "Footprint" "lcsc:BAT-TH_18650-A5BJ001" (at 127 112.776 90) (effects (font (size 1.27 1.27)) (hide yes)))
  (property "Datasheet" "~" (at 127 112.776 90) (effects (font (size 1.27 1.27)) (hide yes)))
  (property "Description" "Single-cell battery" (at 127 114.3 0) (effects (font (size 1.27 1.27)) (hide yes)))
  (property "LCSC Part" "" (at 127 114.3 0) (effects (font (size 1.27 1.27)) (hide yes)))
  (pin "1")
  (pin "2"))
 (symbol
  (lib_id "Connector_Generic_MountingPin:Conn_01x04_MountingPin")
  (at 50.8 172.72 0)
  (unit 1)
  (exclude_from_sim no)
  (in_bom yes)
  (on_board yes)
  (dnp no)
  (fields_autoplaced yes)
  (property "Reference" "J400" (at 53.34 173.0755 0) (effects (font (size 1.27 1.27)) (justify left)))
  (property "Value" "JST SH" (at 53.34 175.6155 0) (effects (font (size 1.27 1.27)) (justify left)))
  (property "Footprint" "connectors:JST_SH_SM04B-SRSS-TB_1x04-1MP_P1.00mm_Horizontal" (at 50.8 172.72 0) (effects (font (size 1.27 1.27)) (hide yes)))
  (property "Datasheet" "~" (at 50.8 172.72 0) (effects (font (size 1.27 1.27)) (hide yes)))
  (property "Description" "Generic connectable mounting pin connector, single row, 01x04, script generated (kicad-library-utils/schlib/autogen/connector/)" (at 50.8 172.72 0) (effects (font (size 1.27 1.27)) (hide yes)))
  (property "LCSC Part" "C7433425" (at 50.8 172.72 0) (effects (font (size 1.27 1.27)) (hide yes)))
  (pin "1")
  (pin "3")
  (pin "2")
  (pin "4")
  (pin "MP"))
 (symbol
  (lib_id "Connector:USB_C_Receptacle_PowerOnly_6P")
  (at 229.87 45.72 0)
  (unit 1)
  (exclude_from_sim no)
  (in_bom yes)
  (on_board yes)
  (dnp no)
  (fields_autoplaced yes)
  (property "Reference" "J200" (at 229.87 27.94 0) (effects (font (size 1.27 1.27))))
  (property "Value" "USB_C_Receptacle_PowerOnly_6P" (at 229.87 30.48 0) (effects (font (size 1.27 1.27))))
  (property "Footprint" "custom:USB_C_Receptacle_GCT_USB4125-xx-x_6P_TopMnt_Horizontal_handsolder" (at 233.68 43.18 0) (effects (font (size 1.27 1.27)) (hide yes)))
  (property "Datasheet" "https://www.usb.org/sites/default/files/documents/usb_type-c.zip" (at 229.87 45.72 0) (effects (font (size 1.27 1.27)) (hide yes)))
  (property "Description" "USB Power-Only 6P Type-C Receptacle connector" (at 229.87 45.72 0) (effects (font (size 1.27 1.27)) (hide yes)))
  (property "LCSC Part" "C2927029" (at 229.87 45.72 0) (effects (font (size 1.27 1.27)) (hide yes)))
  (pin "B5")
  (pin "S1")
  (pin "B9")
  (pin "A12")
  (pin "A9")
  (pin "A5")
  (pin "B12"))
 (symbol
  (lib_id "Connector_Generic_MountingPin:Conn_01x02_MountingPin")
  (at 134.62 173.99 0)
  (unit 1)
  (exclude_from_sim no)
  (in_bom yes)
  (on_board yes)
  (dnp no)
  (fields_autoplaced yes)
  (property "Reference" "J500" (at 137.16 174.3455 0) (effects (font (size 1.27 1.27)) (justify left)))
  (property "Value" "JST SH" (at 137.16 176.8855 0) (effects (font (size 1.27 1.27)) (justify left)))
  (property "Footprint" "connectors:JST_SH_SM02B-SRSS-TB_1x02-1MP_P1.00mm_Horizontal" (at 134.62 173.99 0) (effects (font (size 1.27 1.27)) (hide yes)))
  (property "Datasheet" "~" (at 134.62 173.99 0) (effects (font (size 1.27 1.27)) (hide yes)))
  (property "Description" "Generic connectable mounting pin connector, single row, 01x02, script generated (kicad-library-utils/schlib/autogen/connector/)" (at 134.62 173.99 0) (effects (font (size 1.27 1.27)) (hide yes)))
  (property "LCSC Part" "C7433423" (at 134.62 173.99 0) (effects (font (size 1.27 1.27)) (hide yes)))
  (pin "MP")
  (pin "1")
  (pin "2"))
 (symbol
  (lib_id "Device:R_Small")
  (at 123.19 59.69 0)
  (mirror y)
  (unit 1)
  (exclude_from_sim no)
  (in_bom yes)
  (on_board yes)
  (dnp no)
  (property "Reference" "R102" (at 129.54 59.69 90) (effects (font (size 1.27 1.27))))
  (property "Value" "22K" (at 127 59.69 90) (effects (font (size 1.27 1.27))))
  (property "Footprint" "Resistor_SMD:R_0603_1608Metric_Pad0.98x0.95mm_HandSolder" (at 123.19 59.69 0) (effects (font (size 1.27 1.27)) (hide yes)))
  (property "Datasheet" "~" (at 123.19 59.69 0) (effects (font (size 1.27 1.27)) (hide yes)))
  (property "Description" "Resistor, small symbol" (at 123.19 59.69 0) (effects (font (size 1.27 1.27)) (hide yes)))
  (property "LCSC Part" "C31850" (at 123.19 59.69 0) (effects (font (size 1.27 1.27)) (hide yes)))
  (pin "1")
  (pin "2"))
 (symbol
  (lib_id "Device:LED_Small")
  (at 139.7 40.64 90)
  (unit 1)
  (exclude_from_sim no)
  (in_bom yes)
  (on_board yes)
  (dnp no)
  (fields_autoplaced yes)
  (property "Reference" "LED3" (at 142.24 39.3064 90) (effects (font (size 1.27 1.27)) (justify right)))
  (property "Value" "White" (at 142.24 41.8464 90) (effects (font (size 1.27 1.27)) (justify right)))
  (property "Footprint" "custom:LED_0603_1608Metric_Pad1.05x0.95mm_HandSolder_simple" (at 139.7 40.64 90) (effects (font (size 1.27 1.27)) (hide yes)))
  (property "Datasheet" "~" (at 139.7 40.64 90) (effects (font (size 1.27 1.27)) (hide yes)))
  (property "Description" "Light emitting diode, small symbol" (at 139.7 40.64 0) (effects (font (size 1.27 1.27)) (hide yes)))
  (pin "1")
  (pin "2"))
 (symbol
  (lib_id "Connector:TestPoint")
  (at 72.39 170.18 270)
  (unit 1)
  (exclude_from_sim no)
  (in_bom yes)
  (on_board yes)
  (dnp no)
  (fields_autoplaced yes)
  (property "Reference" "TP1" (at 77.47 168.9099 90) (effects (font (size 1.27 1.27)) (justify left)))
  (property "Value" "~" (at 77.47 171.4499 90) (effects (font (size 1.27 1.27)) (justify left) (hide yes)))
  (property "Footprint" "TestPoint:TestPoint_Pad_D1.5mm" (at 72.39 175.26 0) (effects (font (size 1.27 1.27)) (hide yes)))
  (property "Datasheet" "~" (at 72.39 175.26 0) (effects (font (size 1.27 1.27)) (hide yes)))
  (property "Description" "test point" (at 72.39 170.18 0) (effects (font (size 1.27 1.27)) (hide yes)))
  (pin "1"))
 (symbol
  (lib_id "Device:R_Small")
  (at 139.7 34.29 0)
  (unit 1)
  (exclude_from_sim no)
  (in_bom yes)
  (on_board yes)
  (dnp no)
  (fields_autoplaced yes)
  (property "Reference" "R103" (at 142.24 33.0199 0) (effects (font (size 1.27 1.27)) (justify left)))
  (property "Value" "5K1" (at 142.24 35.5599 0) (effects (font (size 1.27 1.27)) (justify left)))
  (property "Footprint" "custom:R_0402_1005Metric_simple" (at 139.7 34.29 0) (effects (font (size 1.27 1.27)) (hide yes)))
  (property "Datasheet" "~" (at 139.7 34.29 0) (effects (font (size 1.27 1.27)) (hide yes)))
  (property "Description" "Resistor, small symbol" (at 139.7 34.29 0) (effects (font (size 1.27 1.27)) (hide yes)))
  (property "LCSC Part" "C25905" (at 139.7 34.29 0) (effects (font (size 1.27 1.27)) (hide yes)))
  (pin "1")
  (pin "2"))
 (symbol
  (lib_id "Device:R_Small")
  (at 123.19 36.83 0)
  (unit 1)
  (exclude_from_sim no)
  (in_bom yes)
  (on_board yes)
  (dnp no)
  (fields_autoplaced yes)
  (property "Reference" "R104" (at 125.73 35.5599 0) (effects (font (size 1.27 1.27)) (justify left)))
  (property "Value" "10K" (at 125.73 38.0999 0) (effects (font (size 1.27 1.27)) (justify left)))
  (property "Footprint" "custom:R_0402_1005Metric_simple" (at 123.19 36.83 0) (effects (font (size 1.27 1.27)) (hide yes)))
  (property "Datasheet" "~" (at 123.19 36.83 0) (effects (font (size 1.27 1.27)) (hide yes)))
  (property "Description" "Resistor, small symbol" (at 123.19 36.83 0) (effects (font (size 1.27 1.27)) (hide yes)))
  (property "LCSC Part" "C25744" (at 123.19 36.83 0) (effects (font (size 1.27 1.27)) (hide yes)))
  (pin "1")
  (pin "2"))
 (symbol
  (lib_id "Connector_Generic_MountingPin:Conn_01x02_MountingPin")
  (at 237.49 113.03 0)
  (unit 1)
  (exclude_from_sim no)
  (in_bom yes)
  (on_board yes)
  (dnp no)
  (fields_autoplaced yes)
  (property "Reference" "J201" (at 240.03 113.3855 0) (effects (font (size 1.27 1.27)) (justify left)))
  (property "Value" "JST XH/PH" (at 240.03 115.9255 0) (effects (font (size 1.27 1.27)) (justify left)))
  (property "Footprint" "custom:Conn_Combo_JST-1x02-XH_PH-SMD-alt-pad2gnd" (at 237.49 113.03 0) (effects (font (size 1.27 1.27)) (hide yes)))
  (property "Datasheet" "~" (at 237.49 113.03 0) (effects (font (size 1.27 1.27)) (hide yes)))
  (property "Description" "Generic connectable mounting pin connector, single row, 01x02, script generated (kicad-library-utils/schlib/autogen/connector/)" (at 237.49 113.03 0) (effects (font (size 1.27 1.27)) (hide yes)))
  (pin "MP")
  (pin "1")
  (pin "2"))
 (symbol
  (lib_id "Connector:TestPoint")
  (at 72.39 177.8 270)
  (unit 1)
  (exclude_from_sim no)
  (in_bom yes)
  (on_board yes)
  (dnp no)
  (fields_autoplaced yes)
  (property "Reference" "TP2" (at 77.47 176.5299 90) (effects (font (size 1.27 1.27)) (justify left)))
  (property "Value" "~" (at 77.47 179.0699 90) (effects (font (size 1.27 1.27)) (justify left) (hide yes)))
  (property "Footprint" "TestPoint:TestPoint_Pad_D1.5mm" (at 72.39 182.88 0) (effects (font (size 1.27 1.27)) (hide yes)))
  (property "Datasheet" "~" (at 72.39 182.88 0) (effects (font (size 1.27 1.27)) (hide yes)))
  (property "Description" "test point" (at 72.39 177.8 0) (effects (font (size 1.27 1.27)) (hide yes)))
  (pin "1")))
